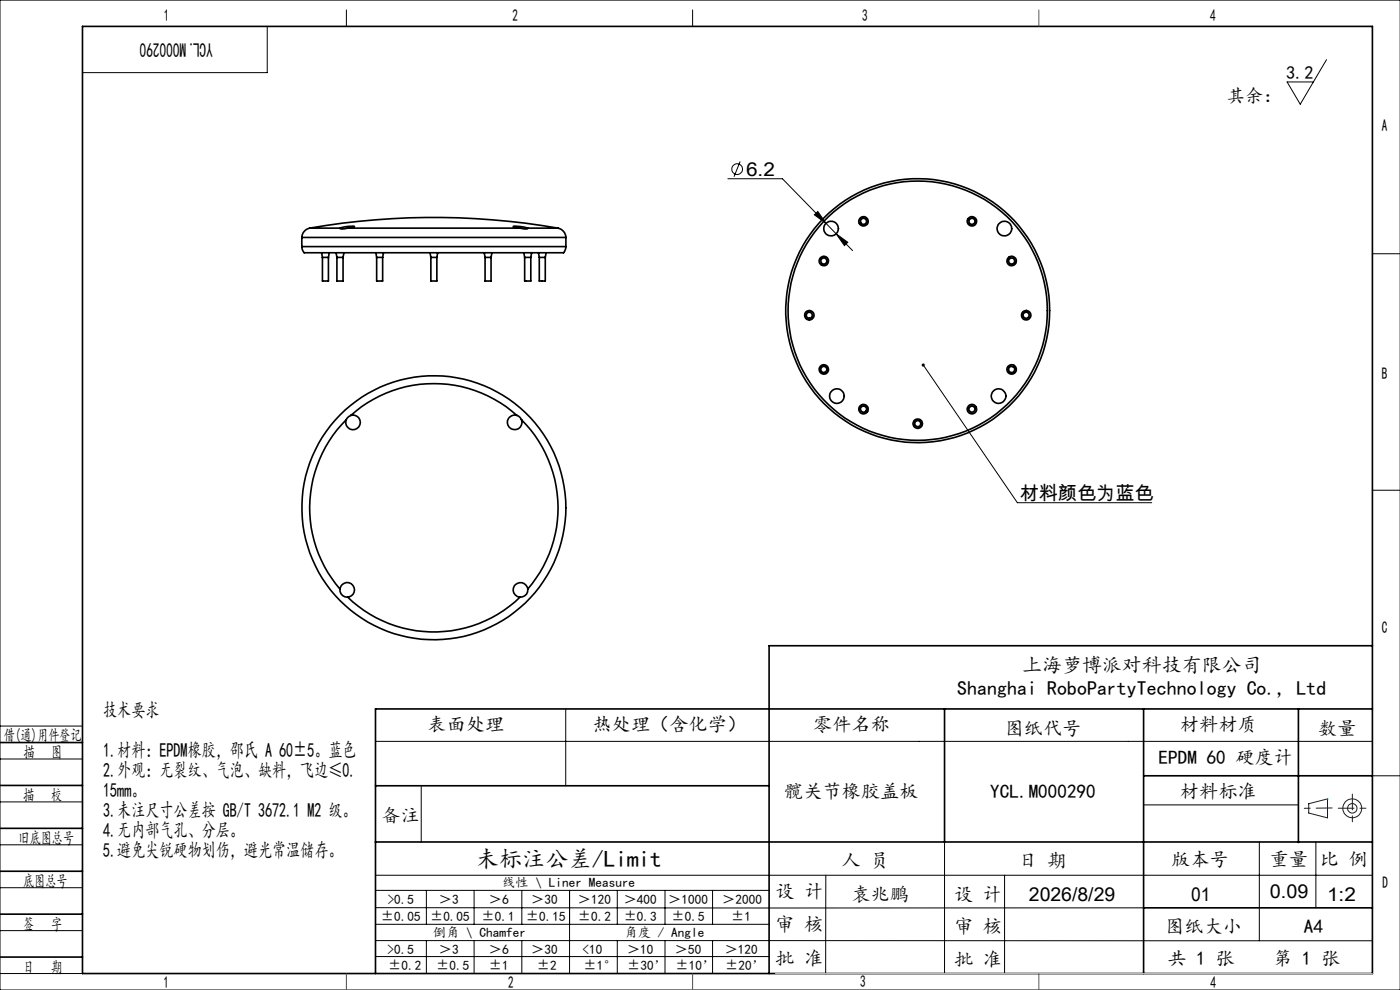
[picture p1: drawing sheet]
<svg xmlns="http://www.w3.org/2000/svg" width="297mm" height="210mm" viewBox="0 0 297 210" stroke-linecap="round" stroke-linejoin="round" font-family="sans-serif">
<g fill="none" stroke="#000" stroke-width=".21">
<path d="M0 0h297v210h-297zM56.7 5.6v9.8h-39.2M73.5 2.1v3.5M146.9 2.1v3.5M281.4 12.7l-5.6 9.4-2.7-4.7h5.5M154.4 37.9h11.6l9.2 9.5M157 34.2l-1.3 3.3M172.8 45.6l.7-.7 1.7 2.5zM175.2 47.4l2.2 2.2M177.4 49.6l2.4 1.8-.7 .7zM177.4 49.6l3.5 3.6M291.1 53.8h5.9"/>
<path d="M195.9 77.4l19.9 29.2h28.5M291.1 104h5.9M0 154h17.5M79.7 157.3h211.4M120 150.4v16.3M0 179.2h17.5M0 161h17.5M0 170.1h17.5M89.4 166.9v11.8M200.4 178.6v27.9M242.6 170.7h32.8M267.2 178.6v21"/>
<path d="M279.2 178.6v14M291.1 164.6h6M0 188.3h17.5M0 197.4h17.5M79.7 185.7h211.4M79.7 199.5l211.4 .1M79.7 192.5l162.9 .1M79.7 188.9h83.5M79.7 196.1h83.5M90.5 188.9v7.2M90.5 199.5v7M100.6 188.9v7.2"/>
<path d="M100.6 199.5v7M110.7 188.9v7.2M110.7 199.5v7M120.8 188.9v17.6M131 188.9v7.2M131 199.5v7M141.1 188.9v7.2M141.1 199.5v7M151.2 188.9v7.2M151.2 199.5v7M175.2 185.7v20.9M213.1 185.7v20.8"/>
<path d="M0 206.5h17.5M79.7 202.9h83.5M163.2 206.5h127.9"/>
<circle cx="156.4" cy="35.9" r="1.13"/>
</g>
<g fill="none" stroke="#191924" stroke-width=".21">
<path d="M277.6 170.5l4-1v4l-4-1z"/>
<circle cx="286.9" cy="171.5" r="1.01"/>
<circle cx="286.9" cy="171.5" r="2"/>
</g>
<g fill="none" stroke="#000" stroke-width=".35">
<path d="M17.5 5.6h273.6v200.9h-273.6zM64 52.3l.1 .4a1.02 1.02 0 0 0 1.4 .9h53.4a.92 .92 0 0 0 1.1-1.1l.1-.2M64 50.4h56.1M64 52.3h56.1M64 50.4v1.9M65.7 48.4a2.12 2.12 0 0 0-1.7 2M65.7 48.4a154.2 154.2 0 0 1 52.7 0M65.7 48.4h.6a37.4 37.4 0 0 0 8.6-.4h.3l-1.4 .4M68.2 53.6l.2 1M68.4 54.6h1.3M68.4 54.6v5h1.3v-5M69.8 53.6l-.1 1"/>
<path d="M71.3 53.6l.2 1M71.5 54.6h1.3M71.5 54.6v5h1.3v-5M73 53.6l-.2 1M73.8 48.4h36.5M73.8 48.4l-1.1 .2-.6-.2M79.7 53.6l.2 1M79.9 54.6h1.3M79.9 54.6v5h1.3v-5M81.4 53.6l-.2 1M91.2 53.6l.2 1M91.4 54.6h1.3"/>
<path d="M91.4 54.6v5h1.3v-5M92.9 53.6l-.2 1M102.7 53.6l.2 1M102.9 54.6h1.3M102.9 54.6v5h1.3v-5M104.4 53.6l-.2 1M110.3 48.4l1 .2 .6-.1 .1-.1M110.3 48.4l-1.4-.3a6.9 6.9 0 0 1 3.1 .3M111.1 53.6l.2 1M111.3 54.6h1.3M111.3 54.6v5h1.3v-5M112 48.4h6.4"/>
<path d="M112.8 53.6l-.2 1M114.2 53.6l.2 1M114.4 54.6h1.3M114.4 54.6v5h1.3v-5M115.9 53.6l-.2 1M118.4 48.4a2.12 2.12 0 0 1 1.7 2M120.1 50.4v1.9M73.4 89a26.4 26.4 0 0 0-1.3 35.9M74.4 88.1a26.4 26.4 0 0 1 35.2 0M74.4 88.1a1.55 1.55 0 0 1 2 1.4 1.55 1.55 0 0 1-1.7 1.6 1.55 1.55 0 0 1-1.3-2.1M74.4 88.1l-.4 .3-.6 .6M109.6 88.1a1.55 1.55 0 0 0-2 1.4 1.55 1.55 0 0 0 1.8 1.6 1.55 1.55 0 0 0 1.2-2.1"/>
<path d="M109.6 88.1l.8 .5 .2 .4M110.6 89a26.4 26.4 0 0 1 1.4 35.9M72.1 124.9a1.56 1.56 0 0 1 1.6-1.3 1.56 1.56 0 0 1 1.5 1.5 1.56 1.56 0 0 1-1.4 1.6M72.1 124.9a1.57 1.57 0 0 0 1.7 1.8M73.8 126.7a26.3 26.3 0 0 0 36.5 0M112 124.9a1.55 1.55 0 0 0-1.7-1.3 1.55 1.55 0 0 0-1.4 1.5 1.55 1.55 0 0 0 1.4 1.6M112 124.9a1.55 1.55 0 0 1-1.7 1.8M291.1 137h-127.9v69.5M0 157.5h17.5M200.4 150.4v28.2M242.6 150.4v56.1M275.4 150.4v28.3"/>
<path d="M291.1 150.4h-211.4v56.1M0 175.7h17.5M0 166.6h17.5M79.7 166.7h83.5M79.7 178.6h211.4M242.6 164.6h48.5M0 184.8h17.5M0 193.9h17.5M242.6 192.6h48.5M0 203h17.5"/>
<circle cx="174.8" cy="55.4" r=".99"/>
<circle cx="174.8" cy="55.4" r=".65"/>
<circle cx="176.3" cy="48.5" r="1.55"/>
<circle cx="183.2" cy="47" r="1.01"/>
<circle cx="183.2" cy="47" r=".64"/>
<circle cx="206.2" cy="46.9" r="1"/>
<circle cx="206.2" cy="47" r=".65"/>
<circle cx="213.1" cy="48.5" r="1.55"/>
<circle cx="214.6" cy="55.4" r="1"/>
<circle cx="214.6" cy="55.4" r=".65"/>
<circle cx="171.7" cy="66.9" r=".64"/>
<circle cx="171.7" cy="66.9" r="1.01"/>
<circle cx="174.8" cy="78.4" r="1"/>
<circle cx="174.8" cy="78.4" r=".65"/>
<circle cx="194.7" cy="65.9" r="28"/>
<circle cx="194.7" cy="65.9" r="27.5"/>
<circle cx="214.6" cy="78.4" r="1"/>
<circle cx="214.6" cy="78.4" r=".65"/>
<circle cx="217.7" cy="66.9" r=".65"/>
<circle cx="217.7" cy="66.9" r="1"/>
<circle cx="177.6" cy="84" r="1.55"/>
<circle cx="183.2" cy="86.8" r="1"/>
<circle cx="183.2" cy="86.8" r=".64"/>
<circle cx="194.7" cy="89.9" r="1"/>
<circle cx="194.7" cy="89.9" r=".64"/>
<circle cx="206.2" cy="86.8" r=".99"/>
<circle cx="206.2" cy="86.8" r=".65"/>
<circle cx="211.8" cy="84" r="1.55"/>
<circle cx="92" cy="107.7" r="28"/>
</g>
<path d="M282.6 171.4l-5.9 .1M283.9 171.4h6M286.9 168.4v6" fill="none" stroke="#191924" stroke-width=".21" stroke-dasharray="6.3 1.3 1.3 1.3" stroke-dashoffset="3"/>
<path d="M164.5 206.5h126.6" fill="none" stroke="#c0c0c0" stroke-width=".21"/>
<path d="M220.4 2.1v3.5M73.5 206.5v3.5M146.9 206.5v3.5M220.4 206.5v3.5" fill="none" stroke="#00f" stroke-width=".21"/>
<path d="M281.6 169.5h.1" fill="none" stroke="#0ff" stroke-width=".21"/>
<g fill="#000">
<path d="M195.7 77.1a.33 .33 0 0 1 .5 .2 .33 .33 0 0 1-.4 .4 .33 .33 0 0 1-.2-.5l.3 .2z"/>
<path d="M177.4 49.6l1.7 2.5 .7-.7zM172.8 45.6l2.4 1.8-1.7-2.5z"/>
</g>
<text font-size="4.9" x="100.9" y="184">未标注公差/Limit</text>
<g font-size="4.2">
<text x="45.1" y="9.2" transform="rotate(-180 45.1 9.2)">YCL.M000290</text>
<text x="216.8" y="142.5">上海萝博派对科技有限公司</text>
<text x="203.1" y="147.4">Shanghai RoboPartyTechnology Co., Ltd</text>
<text x="21.9" y="152.2">技术要求</text>
<text x="21.9" y="160.6">1.材料：EPDM橡胶，邵氏 A 60±5。蓝色</text>
<text x="21.9" y="164.9">2.外观：无裂纹、气泡、缺料，飞边≤0.</text>
<text x="21.9" y="169.1">15mm。</text>
<text x="21.9" y="173.3">3.未注尺寸公差按 GB/T 3672.1 M2 级。</text>
<text x="21.9" y="177.6">4.无内部气孔、分层。</text>
<text x="21.9" y="181.8">5.避免尖锐硬物划伤，避光常温储存。</text>
</g>
<g font-size="4.1">
<text x="158.3" y="37.3">6.2</text>
<text x="216.3" y="106">材料颜色为蓝色</text>
<text x="90.7" y="155.1">表面处理</text>
<text x="125.7" y="155.1">热处理（含化学）</text>
<text x="172.5" y="155.1">零件名称</text>
<text x="213.1" y="155.8">图纸代号</text>
<text x="250.3" y="155.1">材料材质</text>
<text x="279.6" y="155.8">数量</text>
<text x="245.8" y="162.1">EPDM 60 硬度计</text>
<text x="166.4" y="169.2">髋关节橡胶盖板</text>
<text x="210.1" y="169.2">YCL.M000290</text>
<text x="250.3" y="169.2">材料标准</text>
<text x="80.9" y="174.3">备注</text>
<text x="178.5" y="184">人 员</text>
<text x="216" y="184">日 期</text>
<text x="248.5" y="183.7">版本号</text>
<text x="269.4" y="183.7">重量</text>
<text x="280" y="183.7">比 例</text>
<text x="164.5" y="190.5">设 计</text>
<text x="180.6" y="191">袁兆鹏</text>
<text x="202.4" y="191">设 计</text>
<text x="218.3" y="191">2026/8/29</text>
<text x="252.7" y="191">01</text>
<text x="269.4" y="190.5">0.09</text>
<text x="281.5" y="191">1:2</text>
<text x="164.5" y="197.4">审 核</text>
<text x="202.4" y="197.9">审 核</text>
<text x="247.2" y="198">图纸大小</text>
<text x="276.6" y="198">A4</text>
<text x="164.5" y="204.6">批 准</text>
<text x="202.4" y="205">批 准</text>
<text x="247.7" y="204.6">共 1 张</text>
<text x="270.1" y="204.6">第 1 张</text>
</g>
<g font-size="3.9">
<text x="272.8" y="16.8">3.2</text>
<text x="260.2" y="21.6">其余：</text>
</g>
<g font-size="3.5">
<text x="34.8" y="4.4">1</text>
<text x="108.7" y="4.4">2</text>
<text x="182.9" y="4.4">3</text>
<text x="256.7" y="4.4">4</text>
<text x="293.2" y="27.8">A</text>
<text x="293.2" y="80.3">B</text>
<text x="293.2" y="134.2">C</text>
<text x=".8" y="157.2">借(通)用件登记</text>
<text x="5" y="160.8">描</text>
<text x="10.9" y="160.8">图</text>
<text x="4.9" y="169.8">描</text>
<text x="10.8" y="169.8">校</text>
<text x="3.9" y="179">旧底图总号</text>
<text x="4.9" y="188.1">底图总号</text>
<text x="293.3" y="188.4">D</text>
<text x="4.9" y="197.2">签</text>
<text x="10.8" y="197.2">字</text>
<text x="4.9" y="206.3">日</text>
<text x="10.8" y="206.3">期</text>
<text x="34.7" y="209.6">1</text>
<text x="107.8" y="209.6">2</text>
<text x="182.5" y="209.3">3</text>
<text x="256.8" y="209.7">4</text>
</g>
<g font-size="2.8">
<text x="82.2" y="191.7">&gt;0.5</text>
<text x="93.1" y="191.7">＞3</text>
<text x="103.7" y="191.7">＞6</text>
<text x="106.6" y="188.1">线性 \ Liner Measure</text>
<text x="112.7" y="191.7">＞30</text>
<text x="122.6" y="191.7">＞120</text>
<text x="132.3" y="191.7">＞400</text>
<text x="141.8" y="191.7">＞1000</text>
<text x="153.2" y="191.7">＞2000</text>
<text x="80.8" y="195.3">±0.05</text>
<text x="91.2" y="195.3">±0.05</text>
<text x="102.2" y="195.3">±0.1</text>
<text x="111.6" y="195.3">±0.15</text>
<text x="122.6" y="195.3">±0.2</text>
<text x="132.3" y="195.3">±0.3</text>
<text x="142.5" y="195.3">±0.5</text>
<text x="155.1" y="195.3">±1</text>
<text x="82.2" y="202.3">&gt;0.5</text>
<text x="91.8" y="198.8">倒角 \ Chamfer</text>
<text x="93.1" y="202.3">＞3</text>
<text x="103.7" y="202.3">＞6</text>
<text x="112.7" y="202.3">＞30</text>
<text x="123.6" y="202.3">&lt;10</text>
<text x="132.5" y="198.8">角度 / Angle</text>
<text x="133" y="202.3">＞10</text>
<text x="143.2" y="202.3">＞50</text>
<text x="153.7" y="202.3">＞120</text>
<text x="82.3" y="205.8">±0.2</text>
<text x="92.5" y="205.8">±0.5</text>
<text x="103.7" y="205.8">±1</text>
<text x="113.9" y="205.8">±2</text>
<text x="123.8" y="205.7">±1°</text>
<text x="133" y="205.7">±30’</text>
<text x="143.3" y="205.7">±10’</text>
<text x="153.8" y="205.8">±20’</text>
</g>
</svg>
